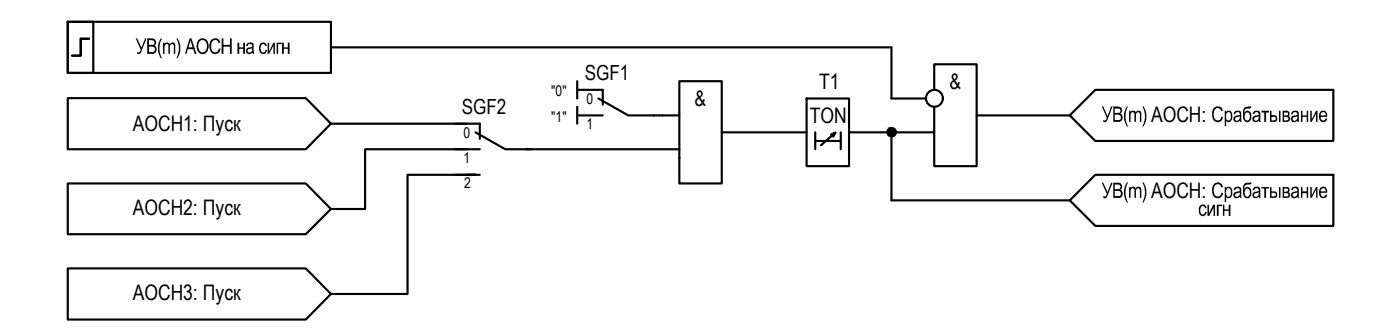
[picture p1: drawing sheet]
<svg xmlns="http://www.w3.org/2000/svg" width="165mm" height="39mm" viewBox="0 0 165 39" stroke-linecap="round" stroke-linejoin="round" font-family="sans-serif">
<g fill="none" stroke="#000" stroke-width=".25">
<path d="M8 2.6h3v6h-3zM8 2.6h31v6h-31zM39 14.5l-3 3.1h-28v-6.1h28l3 3h16M39 5.6h66M53.5 14.5h3v1.8M53.5 17.6h3M56 15.6l3.5 2h3M68 10.6h3v1.7M68 13.6h3M68 9.5v2.1M68 12.6v1.9M70.5 11.6l3.5 2h3"/>
<path d="M78 13.6h2M80 9.5h5v12.1h-5zM85 15.6h10M100 15.6h10M105 11.6h4M110 10.6v-3h5v11.9h-5v-6.9M115 13.6h11M129 10.6h28v6h-28l-3-3zM8 21.6h28l3 3-3 2.9h-28zM8 31.6h28l3 3-3 3h-28zM105 23.6h21M129 20.6h28v6h-28l-3-3z"/>
<circle cx="105" cy="15.5" r=".49"/>
<circle cx="110" cy="11.6" r=".99"/>
</g>
<g fill="#000">
<path d="M19.2 5h.2v.1a.32 .32 0 0 1 .3-.1 .32 .32 0 0 1 .3 .2 .33 .33 0 0 1 .4-.2 .33 .33 0 0 1 .2 .4v.9h-.1v-.8a.25 .25 0 0 0-.3-.3 .25 .25 0 0 0-.2 .3v.8h-.2v-.8a.22 .22 0 0 0-.2-.3 .22 .22 0 0 0-.2 .2v.9h-.2zM20.8 4.5l.2 .1 .2 .7v.8l-.3 .7h-.1l.3-.8v-.6zM24.9 4.7l.3-.2a.56 .56 0 0 1 .7 .5l-.1 .1a.46 .46 0 0 0-.6-.4 .46 .46 0 0 0-.3 .6v.4a.42 .42 0 0 0 .5 .5 .42 .42 0 0 0 .4-.5h.2l-.1 .3a.62 .62 0 0 1-.7 .3 .62 .62 0 0 1-.5-.6v-.5zM26.1 4.5h.2v.8h.8v-.8h.2v1.8h-.2v-.8h-.8v.8h-.2zM28 5h.2v.6h.4v-.6h.2v1.3h-.2v-.6h-.4v.6h-.2zM30.6 5.1h.1a.43 .43 0 0 1 .4-.1 .43 .43 0 0 1 .3 .4h-.2a.27 .27 0 0 0-.3-.2 .27 .27 0 0 0-.2 .4 .42 .42 0 0 0 .4 .6l.2-.3h.1a.45 .45 0 0 1-.4 .5 .45 .45 0 0 1-.5-.5v-.4zM31.5 5h.2v1l.5-1h.2v1.3h-.2v-.9l-.5 .9h-.2zM32.6 5h.6v.2h-.5v1.1h-.1zM33.2 5h.2v.6h.5v-.6h.2v1.3h-.2v-.6h-.5v.6h-.2zM132.9 13h.2v.2a.31 .31 0 0 1 .3-.2 .31 .31 0 0 1 .3 .2 .36 .36 0 0 1 .4-.2 .36 .36 0 0 1 .3 .4v.9h-.2v-.8a.25 .25 0 0 0-.2-.3 .25 .25 0 0 0-.2 .3v.8h-.2v-.8a.24 .24 0 0 0-.3-.3 .24 .24 0 0 0-.2 .3v.8h-.2zM134.5 12.5l.2 .1 .3 .7v.8l-.4 .8h-.1v-.1l.3-.6v-.8zM142.9 12.7h.1a.59 .59 0 0 1 .6-.2 .59 .59 0 0 1 .4 .5l-.2 .1a.44 .44 0 0 0-.6-.4 .44 .44 0 0 0-.3 .6v.4a.45 .45 0 0 0 .5 .5 .45 .45 0 0 0 .4-.5l.2 .1a.64 .64 0 0 1-.7 .6 .64 .64 0 0 1-.6-.7v-.6z"/>
<path d="M148.5 13h.9v.2h-.3v1.1h-.2v-1.1h-.4zM153.2 13h.2v.6h.5v-.6h.1v1.3h-.1v-.6h-.5v.6h-.2zM154.3 13h.2v1l.5-1h.1v1.3h-.1v-.9l-.5 .9h-.2zM132.9 22h.2v.2a.34 .34 0 0 1 .3-.2 .34 .34 0 0 1 .4 .2 .33 .33 0 0 1 .4-.2 .33 .33 0 0 1 .2 .4v.9h-.2v-.8a.25 .25 0 0 0-.2-.4 .25 .25 0 0 0-.2 .4v.8h-.2v-.9a.22 .22 0 0 0-.2-.3 .22 .22 0 0 0-.2 .3l-.1 .9h-.2zM134.5 21.4l.2 .1 .3 .8v.7l-.4 .8h-.1l.3-.6v-.9zM141.3 24.2h.1a.4 .4 0 0 1 .4-.1 .4 .4 0 0 1 .2 .4h-.1a.28 .28 0 0 0-.4-.3 .28 .28 0 0 0-.2 .4v.2a.29 .29 0 0 0 .2 .4 .29 .29 0 0 0 .4-.2v-.1h.2a.47 .47 0 0 1-.5 .5 .47 .47 0 0 1-.4-.5v-.5zM142.2 24.1h.1v1l.6-1h.2v1.3h-.2v-1l-.5 1h-.2zM143.3 24.1h.6v.1h-.4v1.2h-.2zM142.9 21.7a.59 .59 0 0 1 .6-.3 .59 .59 0 0 1 .5 .6h-.2a.44 .44 0 0 0-.5-.3 .44 .44 0 0 0-.4 .5v.3a.46 .46 0 0 0 .4 .6 .46 .46 0 0 0 .5-.4h.2v.1a.66 .66 0 0 1-.8 .5 .66 .66 0 0 1-.5-.8v-.5zM144 24.1h.2v.5h.5v-.5h.2v1.3h-.2v-.6h-.5v.6h-.2zM148.5 22h.9v.2h-.3v1.1h-.2v-1.1h-.4zM153.2 22h.2v.5h.5v-.5h.1v1.3h-.1v-.6h-.5v.6h-.2z"/>
<path d="M154.3 22h.2v1l.5-1h.1v1.3h-.1v-1l-.5 1h-.2z"/>
<path d="M29.1 5.1h.1a.43 .43 0 0 1 .5-.1 .43 .43 0 0 1 .2 .5v.8h-.2v-.1a.41 .41 0 0 1-.8-.1 .41 .41 0 0 1 .5-.5 .21 .21 0 0 0 .3-.3 .21 .21 0 0 0-.3-.1l-.2 .1-.1 .1h-.1zM29.2 5.8a.25 .25 0 0 0 .1 .4 .25 .25 0 0 0 .4-.2v-.3z"/>
<path d="M144.2 13h.2v.2a.39 .39 0 0 1 .4-.2 .39 .39 0 0 1 .3 .4v.3a.48 .48 0 0 1-.6 .6l-.1-.1v.6h-.2zM144.4 13.3l-.1 .4a.3 .3 0 0 0 .2 .4 .3 .3 0 0 0 .4-.1v-.2a.56 .56 0 0 0-.1-.6h-.3z"/>
<path d="M145.4 13.1h.1a.41 .41 0 0 1 .4-.1 .41 .41 0 0 1 .3 .4v.9h-.2v-.1a.39 .39 0 0 1-.6 .1 .39 .39 0 0 1-.1-.5l.1-.1 .3-.1a.22 .22 0 0 0 .3-.3 .22 .22 0 0 0-.4-.1l-.1 .1-.1 .1h-.1zM145.5 13.8a.25 .25 0 0 0 .1 .4 .25 .25 0 0 0 .3-.2v-.1a.11 .11 0 0 0 .1-.1 .11 .11 0 0 0-.1-.1z"/>
<path d="M146.5 12.7l.4-.2h.4a.45 .45 0 0 1-.6 .3l-.1 .1-.1 .4a.47 .47 0 0 1 .6-.2 .47 .47 0 0 1 .2 .6v.4a.49 .49 0 0 1-.7 .2 .49 .49 0 0 1-.2-.6v-.7zM146.7 13.3l-.1 .3a.46 .46 0 0 0 .3 .6l.2-.1 .1-.2a.56 .56 0 0 0-.2-.6z"/>
<path d="M147.6 13.1h.1a.43 .43 0 0 1 .5-.1 .43 .43 0 0 1 .2 .4v.9h-.1l-.1-.1a.4 .4 0 0 1-.6 .1 .4 .4 0 0 1 0-.6l.3-.1a.2 .2 0 0 0 .3-.1 .2 .2 0 0 0-.1-.2 .27 .27 0 0 0-.2-.1 .27 .27 0 0 0-.2 .2h-.2zM147.8 13.8a.23 .23 0 0 0-.1 .3 .23 .23 0 0 0 .4 0l.1-.1v-.3z"/>
<path d="M149.5 13h.2v.5h.2a.4 .4 0 0 1 .5 .4 .4 .4 0 0 1-.4 .4h-.5zM149.7 13.7v.5h.2a.25 .25 0 0 0 .3-.1 .25 .25 0 0 0-.1-.4zM150.6 13h.2v1.3h-.2z"/>
<path d="M151 13h.4a.35 .35 0 0 1 .4 .2 .35 .35 0 0 1-.1 .5 .36 .36 0 0 1 .2 .4 .36 .36 0 0 1-.4 .2h-.5zM151.2 13.2v.4h.2a.18 .18 0 0 0 .3-.2 .18 .18 0 0 0-.3-.2zM151.2 13.7v.5h.2a.22 .22 0 0 0 .3-.3 .22 .22 0 0 0-.3-.2z"/>
<path d="M152.2 13.1h.1a.41 .41 0 0 1 .4-.1 .41 .41 0 0 1 .2 .4l.1 .9h-.2v-.1a.39 .39 0 0 1-.6 .1 .39 .39 0 0 1-.1-.5v-.1l.4-.1a.22 .22 0 0 0 .3-.3 .22 .22 0 0 0-.4-.1l-.1 .1-.1 .1h-.2zM152.3 13.8a.23 .23 0 0 0 0 .3 .23 .23 0 0 0 .3 0l.1-.2a.11 .11 0 0 0 .1-.1 .11 .11 0 0 0-.2-.1z"/>
<path d="M155.4 13.2a.5 .5 0 0 1 .6-.1 .5 .5 0 0 1 .3 .6h-.8a.3 .3 0 0 0 .2 .4 .3 .3 0 0 0 .4-.1v-.1l.2 .1a.49 .49 0 0 1-.6 .4 .49 .49 0 0 1-.4-.5zM155.7 13.2l-.2 .2v.2h.6a.37 .37 0 0 0-.4-.4z"/>
<path d="M144.2 22h.2v.2a.35 .35 0 0 1 .4-.2 .35 .35 0 0 1 .3 .3v.3a.52 .52 0 0 1-.1 .5 .52 .52 0 0 1-.5 .2l-.1-.2v.7h-.2zM144.5 22.1l-.1 .2-.1 .4a.43 .43 0 0 0 .4 .4 .64 .64 0 0 0 .2-.8l-.1-.1z"/>
<path d="M145.4 22.1a.46 .46 0 0 1 .5-.1 .46 .46 0 0 1 .3 .5v.8h-.2v-.2a.41 .41 0 0 1-.6 .1 .41 .41 0 0 1-.1-.5l.4-.2a.2 .2 0 0 0 .3-.2 .2 .2 0 0 0-.3-.2l-.2 .1-.1 .2-.1-.1zM145.5 22.8a.25 .25 0 0 0 0 .4 .25 .25 0 0 0 .4-.2v-.2a.11 .11 0 0 0 .1-.1 .11 .11 0 0 0-.2 0z"/>
<path d="M146.5 21.7a.74 .74 0 0 1 .7-.3h.1a.36 .36 0 0 1-.5 .3 .37 .37 0 0 0-.3 .5 .45 .45 0 0 1 .6-.2 .45 .45 0 0 1 .2 .6 .53 .53 0 0 1-.1 .6 .53 .53 0 0 1-.6 0l-.2-.4v-.9zM146.7 22.2a.57 .57 0 0 0 .2 .9 .57 .57 0 0 0 0-.9z"/>
<path d="M147.6 22.1a.46 .46 0 0 1 .5-.1 .46 .46 0 0 1 .3 .5v.8h-.1l-.1-.2a.39 .39 0 0 1-.7 0 .39 .39 0 0 1 .4-.6h.1a.2 .2 0 0 0 .2-.2 .2 .2 0 0 0-.2-.2l-.2 .1-.1 .2-.2-.1zM147.7 22.8a.23 .23 0 0 0 .1 .3 .23 .23 0 0 0 .3 0l.1-.5z"/>
<path d="M149.5 22h.2v.5h.2a.39 .39 0 0 1 .5 .4 .39 .39 0 0 1-.4 .4h-.5zM149.7 22.7v.4h.2a.23 .23 0 0 0 .3-.2 .23 .23 0 0 0-.3-.2zM150.6 22h.2v1.3h-.2z"/>
<path d="M151 22h.4a.33 .33 0 0 1 .4 .2 .33 .33 0 0 1-.1 .4 .36 .36 0 0 1 .2 .4 .36 .36 0 0 1-.4 .3h-.5zM151.2 22.2v.3h.2a.2 .2 0 0 0 .3-.1 .2 .2 0 0 0-.3-.2zM151.2 22.7v.4h.2a.2 .2 0 0 0 .3-.2 .2 .2 0 0 0-.3-.2z"/>
<path d="M152.1 22.1a.46 .46 0 0 1 .6-.1 .46 .46 0 0 1 .2 .5l.1 .8h-.2v-.2a.41 .41 0 0 1-.6 .1 .41 .41 0 0 1-.1-.5l.4-.2a.2 .2 0 0 0 .3-.2 .2 .2 0 0 0-.3-.2l-.2 .1-.1 .2-.2-.1zM152.3 22.8a.25 .25 0 0 0 0 .4 .25 .25 0 0 0 .4-.2v-.2a.11 .11 0 0 0 0-.1 .11 .11 0 0 0-.1 0z"/>
<path d="M155.4 22.1a.51 .51 0 0 1 .7-.1 .51 .51 0 0 1 .2 .7h-.8a.31 .31 0 0 0 .2 .4 .31 .31 0 0 0 .4-.2h.2a.49 .49 0 0 1-.6 .4 .49 .49 0 0 1-.4-.6zM155.6 22.2l-.1 .3h.6a.31 .31 0 0 0-.1-.3 .31 .31 0 0 0-.4 0z"/>
</g>
<!-- layer: 0 -->
<g fill="none" stroke="#000" stroke-width=".25">
<path d="M55 17.6h-12v7h-4M62 17.6h18M77 13.6h1M95 11.6h5v7.9h-5zM96 15.6v2M96 16.6h3M97.9 15.8l.5-.2-1.7 1.5M98.4 15.6l-.3 .5M99 15.6v2M105 5.6v6M105 15.6v8M53.5 20.6h3"/>
<path d="M55 20.6h1h-8v14h-9"/>
</g>
<path d="M10.5 4.6h-1v1.9h-1" fill="none" stroke="#000" stroke-width=".3"/>
<g fill="#000" stroke="#000" stroke-width=".12">
<path d="M104.9 16h.2zM104.9 15.1h.1z"/>
<path d="M104.9 16l.1 .1zM104.9 16.1h.1z"/>
<path d="M104.9 15.1h.2zM104.9 15.1h.2z"/>
<path d="M104.9 15.1h.2zM104.8 15.1h.3z"/>
<path d="M104.8 15.1h.4zM104.8 15.1h.4z"/>
<path d="M104.8 16h.3zM104.8 16h.3z"/>
<path d="M104.8 15.1h.4zM104.8 15.1h.4z"/>
<path d="M104.8 16h.4zM104.8 16h.3z"/>
<path d="M104.8 15.1h.5zM104.7 15.1h.6z"/>
<path d="M104.8 16h.4zM104.8 16h.4z"/>
<path d="M104.7 15.1l.6 .1zM104.7 15.1l.6 .1z"/>
<path d="M104.7 16h.6zM104.7 16h.5z"/>
<path d="M104.7 15.2h.6zM104.7 15.2h.6z"/>
<path d="M104.7 15.9h.6zM104.7 15.9l.6 .1z"/>
<path d="M104.6 15.2l.8 .1zM104.6 15.2l.8 .1z"/>
<path d="M104.6 15.9h.7zM104.6 15.9h.7z"/>
<path d="M104.6 15.3h.8zM104.6 15.3h.8z"/>
<path d="M104.6 15.3h.8zM104.5 15.3h.9z"/>
<path d="M104.6 15.8l.8 .1zM104.6 15.8l.8 .1z"/>
<path d="M104.6 15.9h.8zM104.6 15.9h.7z"/>
<path d="M104.5 15.3l.9 .1zM104.5 15.3l.9 .1z"/>
<path d="M104.5 15.4h1zM104.5 15.4h1z"/>
<path d="M104.5 15.7l.9 .1zM104.5 15.7l.9 .1z"/>
<path d="M104.5 15.8h.9zM104.5 15.8h.9z"/>
<path d="M104.5 15.4l1 .1zM104.5 15.4l1 .1z"/>
<path d="M104.5 15.5h1zM104.5 15.5h1z"/>
<path d="M104.5 15.5l1 .1zM104.5 15.5l1 .1z"/>
<path d="M104.5 15.6h1zM104.5 15.6h1z"/>
<path d="M104.5 15.6h1zM104.5 15.6h1z"/>
<path d="M104.5 15.6l1 .1zM104.5 15.6l1 .1z"/>
<path d="M104.5 15.7h1zM104.5 15.7h.9z"/>
</g>
<g font-size="2.5">
<text x="16" y="6.3">УВ (m)</text>
<text x="22.6" y="6.3">сигнна</text>
<text x="96.5" y="10.5">T1</text>
<text x="111.8" y="10.4">&amp;</text>
<text x="15.6" y="15.3">АОСН1: Пуск</text>
<text x="81.8" y="12.5">&amp;</text>
<text x="95.4" y="14.5">TON</text>
<text x="129.7" y="14.3">УВ (m)</text>
<text x="135.5" y="14.3">АОСН:</text>
<text x="129.7" y="23.3">УВ (m)</text>
<text x="135.5" y="23.3">АОСН:</text>
<text x="15.6" y="25.3">АОСН2: Пуск</text>
<text x="15.6" y="35.3">АОСН3: Пуск</text>
</g>
<g font-size="2.4">
<text x="68.9" y="9.4">SGF1</text>
<text x="54.4" y="13.4">SGF2</text>
</g>
<g font-size="1.7">
<text x="64.9" y="11.3">&quot;0&quot;</text>
<text x="54.6" y="16.2">0</text>
<text x="64.9" y="14.3">&quot;1&quot;</text>
<text x="69.1" y="12.2">0</text>
<text x="69.1" y="15.2">1</text>
<text x="54.6" y="19.2">1</text>
<text x="54.7" y="22.2">2</text>
</g>
</svg>
